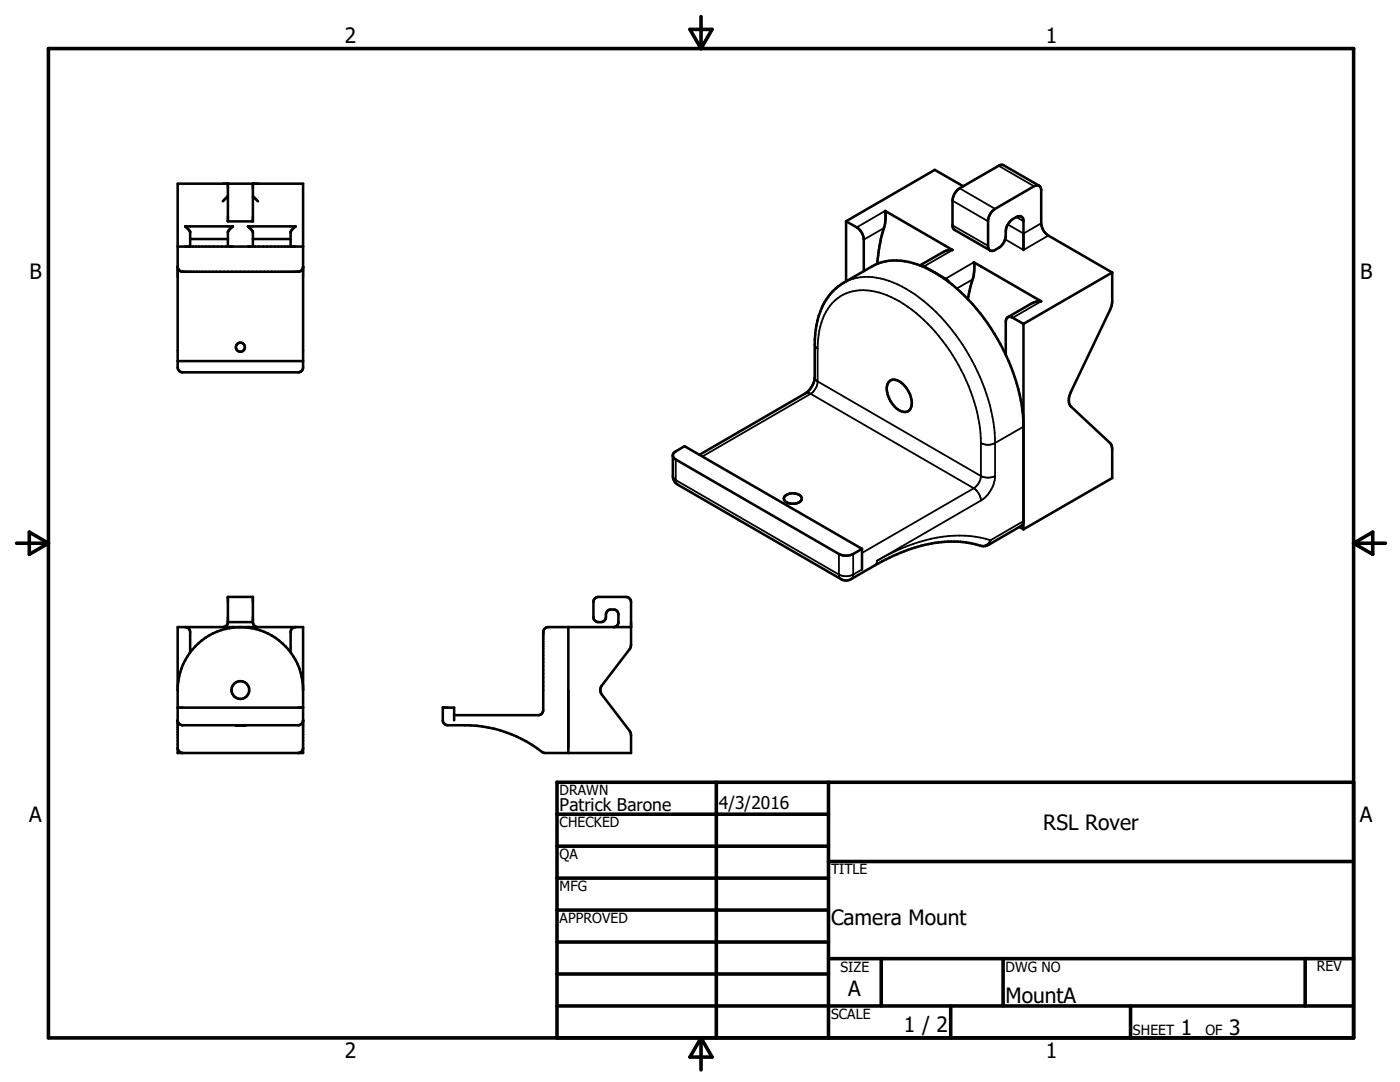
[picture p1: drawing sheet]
<svg xmlns="http://www.w3.org/2000/svg" width="279mm" height="216mm" viewBox="0 0 279 216" stroke-linecap="round" stroke-linejoin="round" font-family="sans-serif">
<g fill="none" stroke="#000" stroke-width=".51">
<path d="M35.5 36.7h25v36.6l-.4 .8-.6 .2h-23l-.7-.2-.2-.4zM45.5 36.7v7.5h5v-7.5M45.5 39.2l-1 1M50.5 39.2l1 1M192.2 37.2l-5.6-3.3-17.7 10.3M207.4 37.1l-7.5-4.2-.4 .1-8 4.6a3.2 3.2 0 0 0-1.4 2.4v5l.1 .6 7.4 4.4M35.5 49.2h25M35.5 53.2l.2 .6 .3 .3 .5 .1h23l.8-.4 .2-.6M37 45.2h9.5l-1 1.1v2.9M37 45.2h.1M37 45.2l1 1.1v2.9M38 47.7h7.5"/>
<path d="M50.5 49.2v-2.9l-1-1.1h9.5l-1 1.1v2.9M50.5 47.7h7.5M168.9 44.2l2.1 1.2a3.1 3.1 0 0 1 1.4 2.4v6.3M168.9 44.2v11.9M175.1 52.6a36.4 36.4 0 0 1 1.5-8l.1-1.2-.1-1.3 13.5 7.8h-.5l-1.1 .3-4.9 2.7M183.6 53l.8 .2 4.3 2.4 .8 .8M193.2 59.7l.5-2.7a9.8 9.8 0 0 0 .7-4.6l13.4 7.7-1 .1-.9 .3-4.8 2.8M204.3 49.9v-5.7a.88 .88 0 0 0-.5-1 .88 .88 0 0 0-1 .1 3.6 3.6 0 0 0-2.1 4 3.2 3.2 0 0 1-3 2.7l-.3-.2-.2-.5v-5.5a3.2 3.2 0 0 1 1.4-2.1l7.8-4.5a.88 .88 0 0 1 1-.1 .88 .88 0 0 1 .4 .9v6.6a3.2 3.2 0 0 0 1.4 2.4l12.8 7.4M222 54.4l-17.7 10.2M222 54.4v5.7l-.2 1-8.1 17a2.79 2.79 0 0 0 0 3l8 7.5 .3 1.1v5.7l-17.7 10.2M35.5 72.1h25M177.5 76.1a2.18 2.18 0 0 1 2.9 .8 4.4 4.4 0 0 1 1.2 4.8 1.65 1.65 0 0 1-2.4 0 5.1 5.1 0 0 1-2-5.2z"/>
<path d="M204.3 64.6v41M204.3 64.6l-2.2-1.2a.85 .85 0 0 0-1-.1 .85 .85 0 0 0-.4 .9v6.6M134.3 91l.2 .4 .4 .3 32.5 18.8a3.2 3.2 0 0 0 2.9 0l1.7-1M156.6 99a2.43 2.43 0 0 1 3.3 .1 .93 .93 0 0 1-.8 1.3 2.09 2.09 0 0 1-2.7-.9zM204.3 85.1a38.6 38.6 0 0 0-8.6-22.5 28.4 28.4 0 0 0-13.4-10.1 10.4 10.4 0 0 0-8.3 .7l-5.6 3.2a12.1 12.1 0 0 0-5.6 9.4l-.2 2.9v6.8l-.3 1.1-.7 1.2-.8 .7-21.2 12.2M172 109.5v4.1M203.4 105.2l.9 .4M204.3 104l-.2 .6-.2 .3-6.6 3.8-.7 .3h-.6a24.2 24.2 0 0 0-17 1.6l-2.9 1.4-6.6 3.7-.6 .1-.7-.1-33.2-19.2-.5-.5-.2-.7v-4.7l.6-.5 1.7-1.1 35.4 20.5M35.5 125.1h25v25.2h-25zM37 125.1l.6 .3 .3 .5 .1 4.3M45.5 124.1v-5h5v5M45.5 124.1h5"/>
<path d="M45.5 124.1l-.2 .6-.6 .4M46.5 125.1l-.6 .2M47.5 125.2a12.5 12.5 0 0 0-12 12.5M48.4 125.2a12.5 12.5 0 0 1 12.1 12.5M49.5 125.1l.5 .2M50.5 124.1l.1 .6 .7 .4M59 125.1l-.6 .3-.4 .5v4.3M113.4 125.1v25.2M122.6 125.1l.5-.3 .3-.5v-1.9l-.2-.4-.3-.3-1.2-.1a1.35 1.35 0 0 0-.8 1.7 1.29 1.29 0 0 1-1.3 .9 1.29 1.29 0 0 1-1.2-1.1l.1-3.2 .1-.4 .4-.3 5.9-.1 .5 .1 .4 .5 .1 .4v9l-5.8 7.7-.2 .5-.1 .5 .3 .8 5.7 7.4 .1 .7v3.6l-17.4-.1a26 26 0 0 0-15.8-5.5h-3.3l-.7-.2-.2-.3-.1-.5v-2.5h2.2v2.5M125.9 125.1h-16.5l-.8 .4-.2 .6v15.6l-.1 .4-.4 .5-17.3 .1M35.5 143.7l.1 .5 .2 .3 .7 .2h23l.8-.4 .2-.6M35.5 149.2l.2 .7 .3 .2 .5 .2"/>
<path d="M35.5 141.2h25M47.1 144.7h.1M47.4 144.7h1.2M48.9 144.7h-.1M60.5 149.2l-.2 .7-.8 .4"/>
<circle cx="48" cy="69.3" r=".91"/>
<circle cx="48" cy="137.7" r="1.78"/>
</g>
<g fill="#000">
<circle cx="47.1" cy="144.7" r=".25"/>
<circle cx="48.9" cy="144.7" r=".25"/>
</g>
<g fill="none" stroke="#000" stroke-width=".36">
<path d="M191.5 37.6l7.1 4.1M199.3 33.1l7.1 4.1M168.4 56.4a11.6 11.6 0 0 1 10.8 .4 34.9 34.9 0 0 1 14.8 15.2 36 36 0 0 1 4.6 16.4M176.4 45.5l-4 2.3M176.6 42.1l-5.6 3.3M190.1 40l7.1 4.2M190.1 45l7.1 4M190.1 49.9l-5.7 3.3M194.1 55.8l-3.1 1.8M194.3 52.3l-5.6 3.3M202.8 43.3l1.5 .9M207.8 44.6l-3.5 2-3.2-1.8"/>
<path d="M209.2 47l-4.9 2.9-3.7-2.2M160.8 78.5l.3-.1 .7 .2M161.8 78.6l-21.6 12.5M161.8 78.6l32.5 18.8M162.6 75.3l.2 .5 .4 .3M162.6 68.7l.2 .6 .4 .3M163.2 76.1a3.2 3.2 0 0 1-1.4 2.5M163.2 69.6v6.5M163.2 69.6a13 13 0 0 1 3.4-9.6 9.3 9.3 0 0 1 9.6-1.4 27.6 27.6 0 0 1 12.6 10.3 35.4 35.4 0 0 1 7 19.5M163.2 76.1l32.6 18.9M207.8 60.1l-5.7 3.3M134.3 95l.2 .5 .4 .3 32.5 18.8"/>
<path d="M134.9 91.7v4.3l.4 .7M194.3 97.4a3.2 3.2 0 0 1 1.5 2.5M194.3 97.4l-22.3 12.9M195.8 99.9l-20.8 12v.5l-.4 .4M195.8 88.4a2.93 2.93 0 0 0 2.8 0M195.8 95a3.1 3.1 0 0 0 2.8 0M195.8 88.4v6.6M195.8 95a3.2 3.2 0 0 1-1.5 2.4M198.6 88.4v6.6M198.6 95a6.3 6.3 0 0 1-2.8 4.9M204.3 85.1l-5.7 3.3M167.4 114.6l.2 .7 .3 .3"/>
<path d="M167.4 114.6a3.2 3.2 0 0 0 2.9 0M167.4 110.5v4.1M170.3 114.6l-.2 .7-.3 .3M170.3 110.5v4.1M172 113.6l-1.7 1M197.7 107.8l-.2 .6-.2 .3M197.7 107.8a1.73 1.73 0 0 1-2.1 1.1M197.7 107.8a24.2 24.2 0 0 0-15.4 .7l-2.4 .9-3.7 1.8M204.3 104l-6.6 3.8"/>
</g>
<g fill="none" stroke="#000" stroke-width=".71">
<path d="M9.7 9.7h260.4v197.4h-260.4zM137.7 5.9h4.4l-2.2 3.8zM139.9 3.3v6.4M3.3 108.4h6.4M5.8 106.2l3.9 2.2-3.9 2.2zM270.1 108.4h6.4M270.1 108.4l3.9-2.2v4.4zM143 156.1v51M165.3 156.1v51M270.1 156.1h-158.9v51M111.2 162.5h54.1M111.2 168.8h54.1"/>
<path d="M111.2 175.2h54.1M165.3 171.9h104.8M111.2 181.6h54.1M111.2 188h54.1M111.2 194.3h54.1M165.3 191.3h104.8M175.9 191.3v9.4M200.2 191.3v9.4M260.5 191.3v9.4M111.2 200.7h158.9M139.9 207.1v6.4M139.9 207.1l2.2 3.8h-4.4z"/>
<path d="M189.7 200.7v6.4M225.6 200.7v6.4"/>
</g>
<g font-size="4.2">
<text x="68.8" y="8.7">2</text>
<text x="208.7" y="8.7">1</text>
<text x="5.9" y="55.7">B</text>
<text x="271.4" y="55.7">B</text>
<text x="5.8" y="164.1">A</text>
<text x="208.2" y="165.5">RSL Rover</text>
<text x="271.4" y="164.1">A</text>
<text x="165.9" y="184.6">Camera Mount</text>
<text x="169.3" y="198.8">A</text>
<text x="200.7" y="200.2">MountA</text>
<text x="180.4" y="205.9">1 / 2</text>
<text x="235.7" y="206.5">1</text>
<text x="245.3" y="206.5">3</text>
<text x="68.8" y="211.2">2</text>
<text x="208.7" y="211.2">1</text>
</g>
<g font-size="3.5">
<text x="111.7" y="161.9">Patrick Barone</text>
<text x="143.4" y="161.4">4/3/2016</text>
</g>
<g font-size="2.8">
<text x="111.7" y="158.6">DRAWN</text>
<text x="111.7" y="165.1">CHECKED</text>
<text x="111.7" y="171.4">QA</text>
<text x="111.7" y="177.8">MFG</text>
<text x="165.9" y="174.4">TITLE</text>
<text x="111.7" y="184.2">APPROVED</text>
<text x="167.7" y="193.9">SIZE</text>
<text x="200.7" y="193.9">DWG NO</text>
<text x="262.8" y="193.8">REV</text>
<text x="165.9" y="203.3">SCALE</text>
<text x="226.1" y="206.5">SHEET</text>
<text x="240.6" y="206.5">OF</text>
</g>
</svg>
